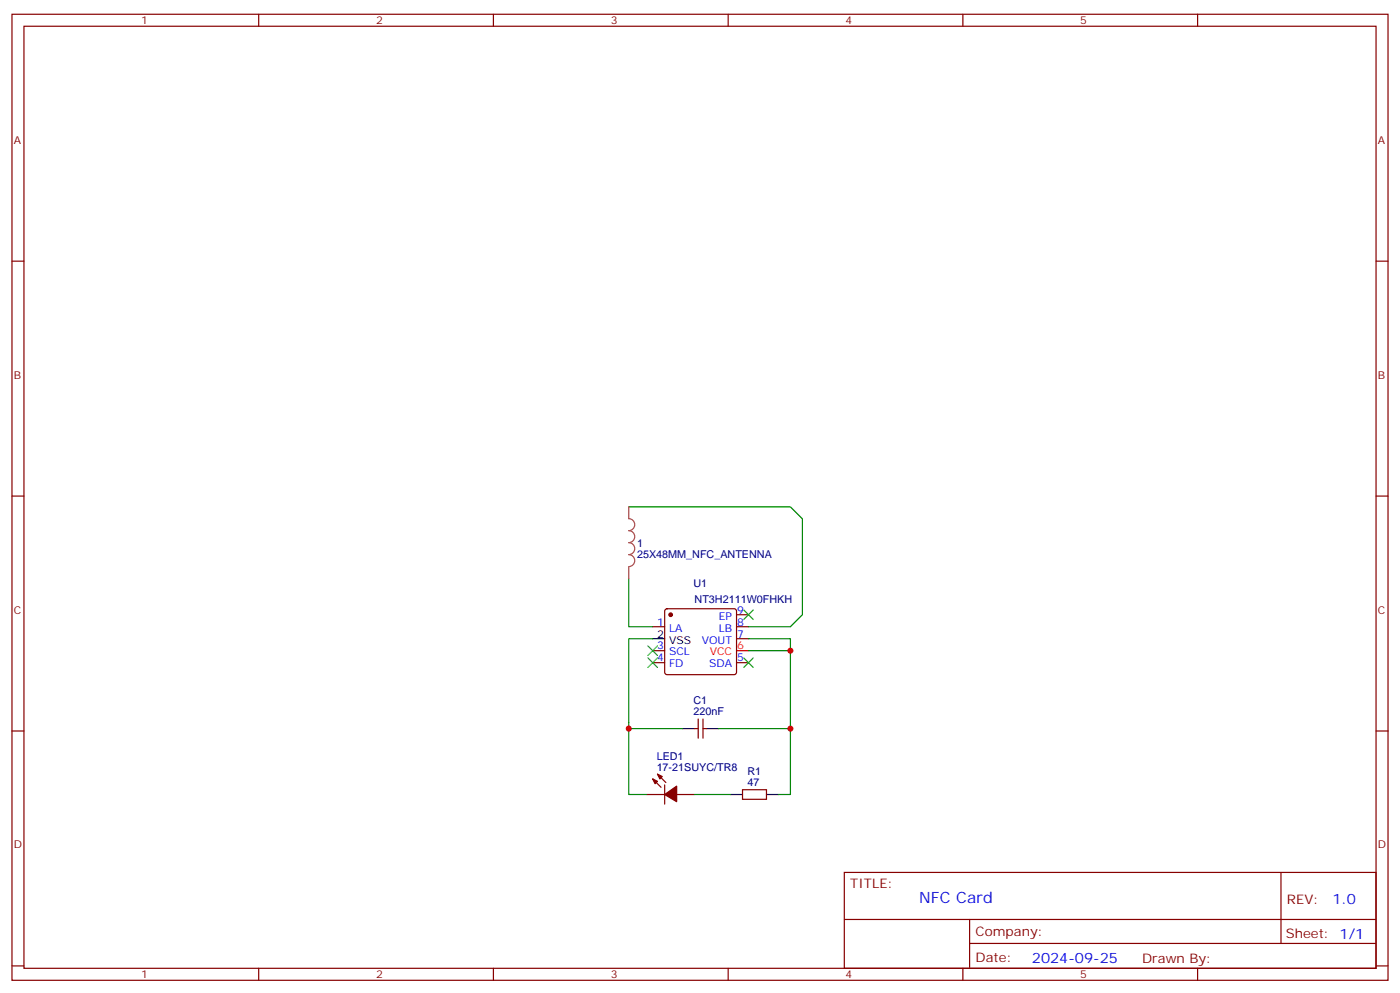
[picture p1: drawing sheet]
<svg xmlns="http://www.w3.org/2000/svg" width="412mm" height="292mm" viewBox="0 0 412 292" stroke-linecap="round" stroke-linejoin="round" font-family="sans-serif">
<g fill="none" stroke="#870000" stroke-width=".35">
<path d="M3.5 4.2h405.4v284.3h-405.4zM7.1 7.7h398.2v277.3h-398.2zM76.2 4.2v3.5M145.3 4.2v3.5M214.5 4.2v3.5M283.6 4.2v3.5M352.8 4.2v3.5M3.5 76.9h3.6M405.3 76.9h3.6M3.5 146h3.6M405.3 146h3.6M196 179.4l.5-.2h19.8l.5 .2 .2 .5v18l-.3 .5-.4 .2h-19.8l-.5-.3-.2-.4v-18z"/>
<path d="M192.3 184.5h3.5M192.3 195.1h3.5M192.3 191.5h3.5M217 180.9h3.5M217 184.5h3.5M217 188h3.5M217 195.1h3.5M3.5 215.2h3.6M204.6 214.5h1.1M205.7 211.6v5.7M207.1 211.6v5.7M207.1 214.5h1"/>
<path d="M405.3 215.2h3.6M190.5 233.9h5.3M192.3 229.3l2.4 2.4M193.7 227.9l2.4 2.4M195.8 231v5.7M199.3 233.9h5.3M218.7 232.4h7.1v2.9h-7.1zM248.7 256.8h156.6v28.2h-156.6zM377.3 256.8v20.9M248.7 270.6h156.5M285.6 277.7h119.6M285.6 270.6v14.1"/>
<path d="M3.5 284.3h3.6M76.2 285v3.5M145.3 285v3.5M214.5 285v3.5M283.6 285v3.5M352.8 285v3.5M405.3 284.3h3.6"/>
</g>
<path d="M217 191.5h3.5" fill="none" stroke="#f00" stroke-width=".35"/>
<path d="M192.3 188h3.5M201.1 214.5h3.5M208.1 214.5h3.6M215.2 233.9h3.5M225.8 233.9h3.5" fill="none" stroke="#000" stroke-width=".35"/>
<g fill="#870000" stroke="#870000" stroke-width=".35">
<path d="M192.3 229.3l1.4 .7-.7 .7z"/>
<path d="M193.7 227.9l1.4 .7-.7 .7z"/>
<path d="M195.8 233.9l3.5-2.5v4.6z"/>
<circle cx="197.6" cy="180.9" r=".53"/>
</g>
<path d="M185.2 149.2h47.6l3.6 3.5v28.2l-3.6 3.6h-12.3M185.2 170.4v14.1h7.1M192.3 188h-7.1v26.5h15.9M220.5 188h12.3v45.9h-3.5M220.5 191.5h12.3M185.2 214.5v19.4h5.3M211.7 214.5h21.1M204.6 233.9h10.6" fill="none" stroke="#008700" stroke-width=".35"/>
<path d="M185.2 149.2v3.5a1.76 1.76 0 0 1 1.8 1.7 1.76 1.76 0 0 1-1.8 1.8 1.76 1.76 0 0 1 1.8 1.8 1.76 1.76 0 0 1-1.8 1.7 1.76 1.76 0 0 1 1.8 1.8 1.76 1.76 0 0 1-1.8 1.7 1.76 1.76 0 0 1 1.8 1.8 1.76 1.76 0 0 1-1.8 1.8M185.2 166.9v3.5" fill="none" stroke="#a64a4a" stroke-width=".35"/>
<path d="M219.1 179.5l2.8 2.9M221.9 179.5l-2.8 2.9M190.9 190.1l2.8 2.8M190.9 193.6l2.8 2.9M193.7 190.1l-2.8 2.8M193.7 193.6l-2.8 2.9M219.1 193.6l2.8 2.9M221.9 193.6l-2.8 2.9" fill="none" stroke="#3c3" stroke-width=".35"/>
<g fill="#c00">
<circle cx="232.8" cy="214.5" r=".88"/>
<circle cx="232.8" cy="191.5" r=".88"/>
<circle cx="185.2" cy="214.5" r=".88"/>
</g>
<text font-size="4.6" fill="#00f" x="270.8" y="265.8">NFC Card</text>
<g font-size="4.2" fill="#00f">
<text x="392.5" y="266">1.0</text>
<text x="304" y="283.4">2024-09-25</text>
</g>
<g font-size="3.9" fill="#800">
<text x="250.5" y="261.4">TITLE:</text>
<text x="379.1" y="266">REV:</text>
<text x="287.4" y="275.6">Company:</text>
<text x="378.7" y="276.2">Sheet: 1/1</text>
<text x="287.4" y="283.2">Date:</text>
<text x="336.4" y="283.3">Draw</text>
<text x="346.6" y="283.3">n By:</text>
</g>
<g font-size="3.2" fill="#800">
<text x="41.6" y="7.2">1</text>
<text x="110.8" y="7.2">2</text>
<text x="179.9" y="7.2">3</text>
<text x="249.1" y="7.2">4</text>
<text x="318.2" y="7.2">5</text>
<text x="4.1" y="42.3">A</text>
<text x="405.9" y="42.3">A</text>
<text x="4.1" y="111.4">B</text>
<text x="405.9" y="111.4">B</text>
<text x="4.1" y="180.6">C</text>
<text x="405.9" y="180.6">C</text>
<text x="4.1" y="249.7">D</text>
<text x="405.9" y="249.7">D</text>
<text x="41.6" y="288">1</text>
<text x="110.8" y="288">2</text>
<text x="179.9" y="288">3</text>
<text x="249.1" y="288">4</text>
<text x="318.2" y="288">5</text>
</g>
<g font-size="3.2" fill="#000080">
<text x="187.7" y="160.9">1</text>
<text x="187.7" y="164.1">25X48MM_NFC_ANTENNA</text>
<text x="204.3" y="172.9">U1</text>
<text x="204.6" y="177.4">NT3H2111W0FHKH</text>
<text x="204.3" y="207.3">C1</text>
<text x="204.3" y="210.6">220nF</text>
<text x="193.4" y="226.8">17-21SUYC/TR8</text>
<text x="193.4" y="223.6">LED1</text>
<text x="220.1" y="231.4">47</text>
<text x="220.1" y="228.2">R1</text>
</g>
<g font-size="3.2" fill="#00f">
<text x="193.6" y="184.1">1</text>
<text x="197.1" y="185.9">LA</text>
<text x="211.7" y="185.9">LB</text>
<text x="211.7" y="182.4">EP</text>
<text x="217.1" y="180.6">9</text>
<text x="217.1" y="184.1">8</text>
<text x="193.6" y="191.2">3</text>
<text x="206.7" y="189.4">VOUT</text>
<text x="217.1" y="187.6">7</text>
<text x="193.6" y="194.7">4</text>
<text x="197.1" y="196.5">FD</text>
<text x="197.1" y="192.9">SCL</text>
<text x="208.9" y="196.5">SDA</text>
<text x="217.1" y="194.7">5</text>
</g>
<g font-size="3.2">
<text x="193.6" y="187.6">2</text>
<text x="197.1" y="189.4">VSS</text>
</g>
<g font-size="3.2" fill="#f00">
<text x="217.1" y="191.2">6</text>
<text x="209.1" y="192.9">VCC</text>
</g>
</svg>
